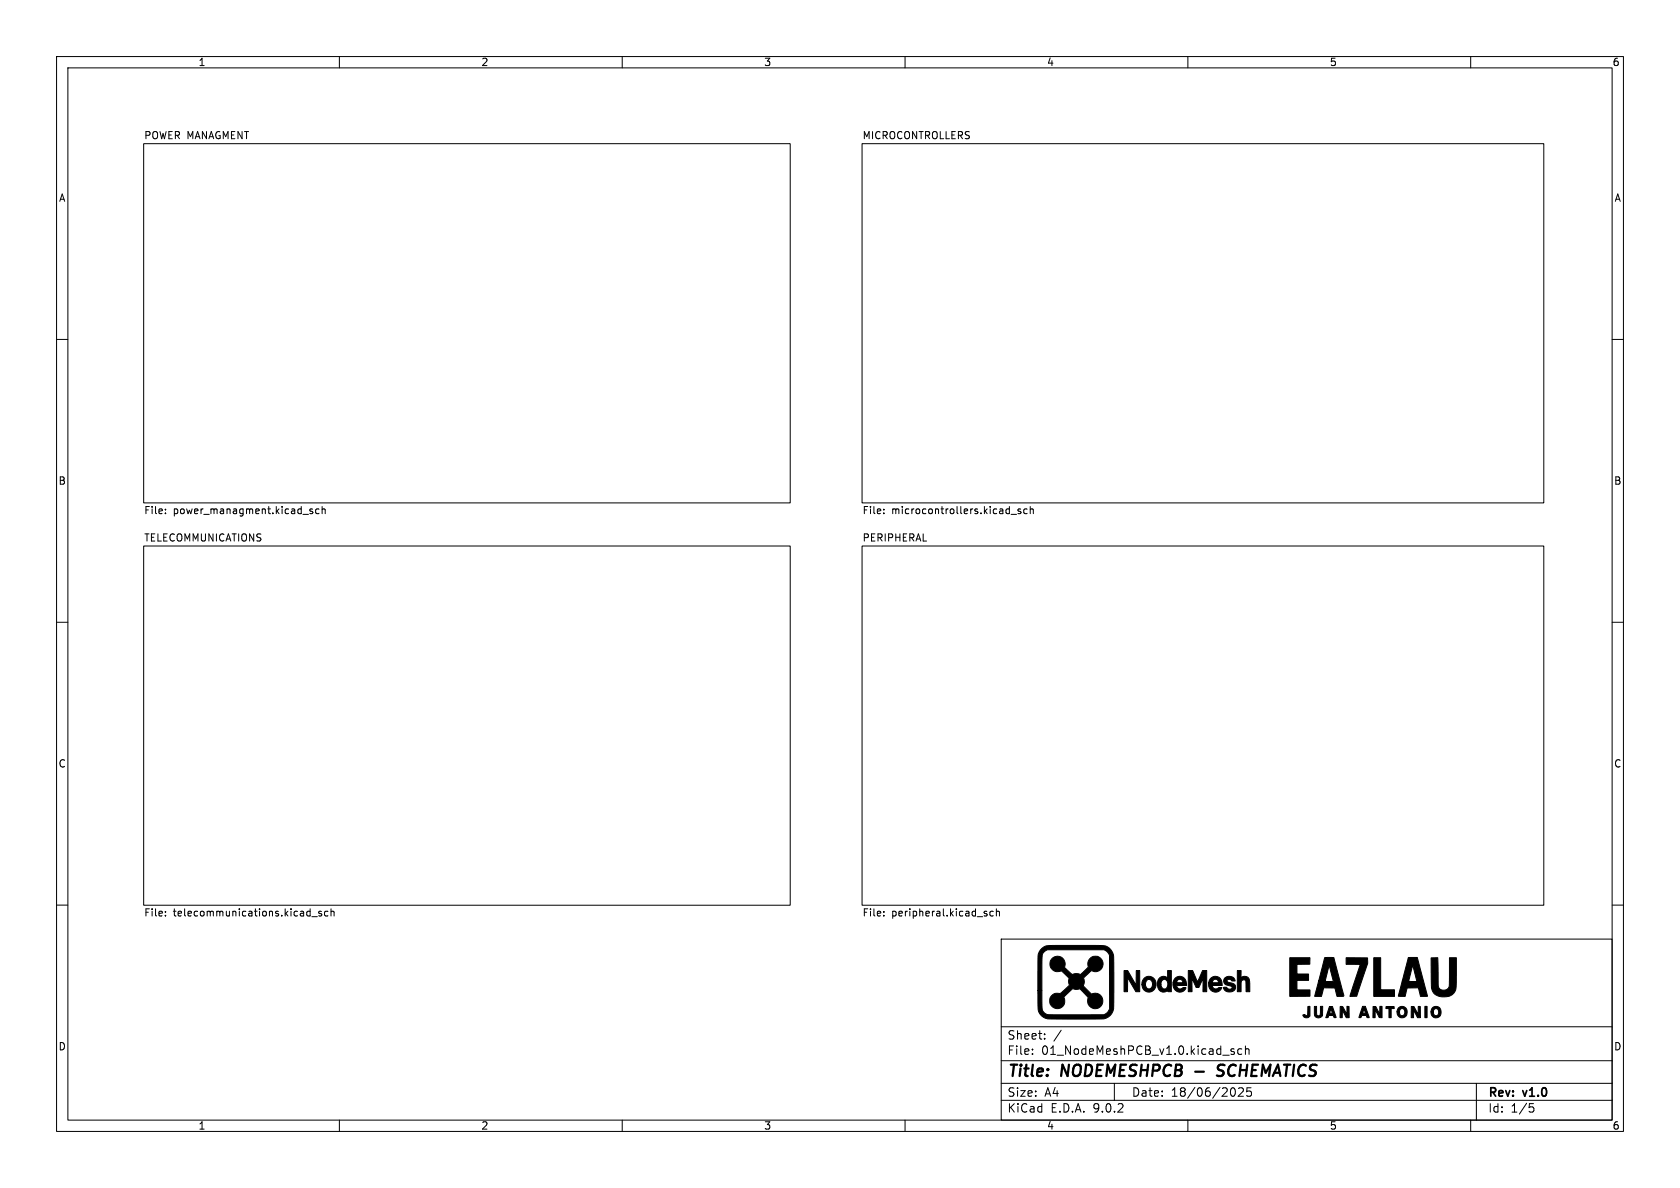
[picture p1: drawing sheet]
<svg xmlns="http://www.w3.org/2000/svg" width="297mm" height="210mm" viewBox="0 0 297 210" stroke-linecap="round" stroke-linejoin="round" font-family="sans-serif">
<g fill="none" stroke="#000" stroke-width=".18">
<path d="M10 10h277v190h-277zM12 12h273v186h-273zM60 10v2M110 10v2M160 10v2M210 10v2M260 10v2M25.4 25.4h114.3v63.5h-114.3zM152.4 25.4h120.5v63.5h-120.5zM10 60h2M285 60h2M25.4 96.5h114.3v63.5h-114.3z"/>
<path d="M29.2 90.7v.1M29.2 90v.1M55.3 90h-.3l-.2 .1v.2l.5 .1v.3h-.5M56.4 90h-.4l-.2 .2 .1 .5h.5M56.9 90.1l.2-.1h.3l.1 .8M56.9 89.5v1.3M152.4 96.5h120.5v63.5h-120.5zM156.2 90.7v.1M156.2 90v.1M178.7 90.9h1M180.4 90h-.3l-.1 .1v.2l.4 .1v.3h-.4M181.6 90h-.4l-.2 .2 .1 .5h.5"/>
<path d="M182.1 90.1l.2-.1h.3l.1 .8M182.1 89.5v1.3M10 110h2M285 110h2M10 160h2M29.2 161.1v.2M29.2 161.8v.1M55.1 162h1M56.8 161.1h-.3l-.2 .2 .1 .1 .4 .2v.3h-.5M58 161.1h-.4l-.2 .2 .1 .6h.5M58.5 161.2l.2-.1h.3l.1 .8M58.5 160.7v1.2"/>
<path d="M156.2 161.1v.2M156.2 161.8v.1M174.3 161.5l.2 .2-.2 .2M174.3 161.1h.2M175.6 161.1h-.4l-.2 .2 .1 .6h.5M176.1 161.2l.2-.1h.3l.1 .8M176.1 160.7v1.2M177 166h108v32h-108zM285 160h2M60 198v2M110 198v2M160 198v2"/>
<path d="M177 194.5h108M177 191.5h108M177 187.5h108M177 181.5h108M182.5 186.3v.1M182.5 185.5v.1M184.7 183.6v.1M184.7 182.8v.1M187.6 182.1l-1.3 2M197 191.5v3M210 198v2M218 192.3a.94 .94 0 0 1 0 1.5"/>
<path d="M218.2 185.5l-.4-.1-.2 .2 .1 .2 .5 .2v.3h-.6M219 192.4l.5-.1 .2 .1 .1 .3-.9 1.1h.9M219.5 185.5l-.4-.1-.3 .3v.4l.2 .2h.5M220.2 185.5l.2-.1 .3 .1 .1 .9M220.2 184.9v1.5M221.2 192.3h-.7l-.1 .7 .2-.1h.5l.1 .3v.5l-.2 .1-.6-.1M260 198v2M261 191.5v6.5M270.4 195.1h.7M270.5 195.7h.4l.3 .3-.2 .5-.5 .1"/>
</g>
<path d="M211.3 189.4h1.5M216.2 190a.85 .85 0 0 1-1.1 .1M216.2 188.2l-.7 .1a.46 .46 0 0 0-.2 .5 .46 .46 0 0 0 .3 .4l.6 .2" fill="none" stroke="#000" stroke-width=".4"/>
<g fill="#000" stroke="#000" stroke-width=".18">
<path d="M185.9 169.5a1.37 1.37 0 0 1 1.8-.2 1.37 1.37 0 0 1 .5 1.7l1.3 1.3 .9-.2 .6 .2 1.4-1.3a1.38 1.38 0 0 1 1.2-2 1.38 1.38 0 0 1 1.4 1.8 1.38 1.38 0 0 1-2.1 .8l-1.4 1.3a1.45 1.45 0 0 1 0 1.4l1.5 1.4a1.37 1.37 0 0 1 2 1 1.37 1.37 0 0 1-1.6 1.6 1.37 1.37 0 0 1-1-2l-1.1-1.2a.47 .47 0 0 0-.8-.2l-.9-.2-1.2 1.2a.46 .46 0 0 0-.3 .3 .46 .46 0 0 0 .1 .5 1.35 1.35 0 0 1-1.3 1.6 1.35 1.35 0 0 1-1.3-1.5 1.35 1.35 0 0 1 1.6-1.2l.5-.1 1.4-1.3-.2-.5 .1-.8-.7-.7a1.01 1.01 0 0 0-1.3-.4 1.37 1.37 0 0 1-1.3-.8 1.37 1.37 0 0 1 .2-1.5zM198.7 171.6h.7l1.5 2.6v-2.6h.6v3.7h-.7l-1.4-2.5-.1 2.5h-.6zM202.4 172.8a1.34 1.34 0 0 1 2 1.1 1.34 1.34 0 0 1-1.9 1.3 1.32 1.32 0 0 1-.6-1.1h.6a.65 .65 0 0 0 .7 .7 .65 .65 0 0 0 .6-.9 .64 .64 0 0 0-.7-.8 .64 .64 0 0 0-.6 .8v.2h-.6l.1-.7zM205 172.9a.98 .98 0 0 1 1.4 0v-1.3h.7v3.7h-.6v-.2a1.11 1.11 0 0 1-1.3 .1 1.11 1.11 0 0 1-.6-1.1h.6a.63 .63 0 0 0 .7 .7 .63 .63 0 0 0 .6-.8 .63 .63 0 0 0-.6-.9 .63 .63 0 0 0-.7 .7v.3h-.6l.1-.8zM207.8 172.9a1.26 1.26 0 0 1 1.4-.1 1.26 1.26 0 0 1 .6 1.4h-1.8a.64 .64 0 0 0 .5 .6 .64 .64 0 0 0 .7-.2h.4a1.15 1.15 0 0 1-1.2 .8 1.15 1.15 0 0 1-1-1.1v-.7l1.8 .1a.57 .57 0 0 0-.6-.6 .57 .57 0 0 0-.6 .5h-.6zM210.1 171.6h.7l.9 2 .9-2h.7v3.7h-.6v-2.3l-.8 1.6h-.4l-.8-1.6v2.3h-.6zM213.9 173a1.18 1.18 0 0 1 1.4-.3 1.18 1.18 0 0 1 .7 1.2l.1 .3h-1.8a.7 .7 0 0 0 .5 .6 .7 .7 0 0 0 .7-.2h.5a1.24 1.24 0 0 1-1.6 .7 1.24 1.24 0 0 1-.7-1.6h1.7a.55 .55 0 0 0-.6-.6 .55 .55 0 0 0-.5 .6h-.6zM216.6 172.8a1.08 1.08 0 0 1 1.8 .6h-.5a.71 .71 0 0 0-.9-.2v.3l.4 .2a.84 .84 0 0 1 .9 .4 .84 .84 0 0 1-.1 1 1.1 1.1 0 0 1-1.9-.6 .7 .7 0 0 1 .9 .3h.4l.2-.1v-.3l-.3-.1a.93 .93 0 0 1-.9-.4 .93 .93 0 0 1-.1-.9zM218.7 171.6h.7v1.2a.89 .89 0 0 1 1-.1 .89 .89 0 0 1 .5 .9v1.7h-.6v-1.5a.47 .47 0 0 0-.5-.6 .47 .47 0 0 0-.4 .7v1.4h-.7zM228 169.3h3.6v1.1l-2.3 .1v1.7h2v1.1h-2v1.7h2.3v1.1h-3.6zM231.2 177.9h.4v1.7a.7 .7 0 0 1-.7 .3 .7 .7 0 0 1-.6-.5 .48 .48 0 0 1 .7 .2l.2-.2zM232.4 177.9h.4v1a.45 .45 0 0 0 0 .5 .45 .45 0 0 0 .5 .1l.1-.3v-1.3h.4v1.7a.82 .82 0 0 1-1.1 .2 .82 .82 0 0 1-.3-1z"/>
<path d="M235 177.9h.6l.6 1.9a.23 .23 0 0 1-.3 .1 .23 .23 0 0 1-.1-.2l-.1-.2h-.8l-.1 .4h-.4l.3-.8h.8l-.2-.7-.2 .7h-.4zM236.9 177.9h.2a1.48 1.48 0 0 1 .9 1.1l.1 .2v-1.3h.4v2h-.5l-.7-1.3v1.3h-.4zM234.2 169.3h1.6l1.7 6.6v.2h-1.1l-.4-1.5h-2l-.4 1.5h-1.2l.7-2.7 2.6 .1-.7-2.9-.7 2.8h-1.2zM238 169.3h3.8v1l-1.9 5.8h-1.2l1.8-5.6h-2.5zM240.9 177.9h.5l.6 2h-.3l-.2-.4h-.7l-.2 .4h-.4l.3-.8h.9l-.3-.8-.2 .8h-.4zM242.7 177.9h.5l.7 1.4v-1.4h.4v2h-.5l-.7-1.3v1.3h-.4zM245 177.9h1.5v.4h-.6v1.6h-.4v-1.6h-.5zM242.9 169.3h1.2v5.7h2.4v1.1h-3.6zM247.2 178.2a.98 .98 0 0 1 1.6 .6 .98 .98 0 0 1-1.2 1.1l-.4-.3-.2-.3v-.5h.4a.51 .51 0 0 0 .5 .8 .51 .51 0 0 0 .5-.8 .48 .48 0 0 0-.5-.5 .48 .48 0 0 0-.5 .5h-.4zM249 169.3h1.6l1.7 6.8h-1.2l-.3-1.5h-2l-.4 1.5h-1.2l.7-2.7 2.6 .1-.8-2.8-.7 2.7h-1.1zM249.5 177.9h.5l.7 1.3v-1.2l.4-.1v2h-.5l-.7-1.3v1.3h-.4zM251.9 177.9h.4v2h-.4z"/>
<path d="M253.3 178.1a.96 .96 0 0 1 1.3 .2 .96 .96 0 0 1-.1 1.3 .96 .96 0 0 1-1.3 0l-.2-.3v-.4h.4a.5 .5 0 0 0 .4 .7 .5 .5 0 0 0 .5-.7 .48 .48 0 0 0-.2-.5 .48 .48 0 0 0-.6 .1l-.1 .4h-.4zM253 169.3h1.2l.1 4.5a1.02 1.02 0 0 0 .9 1.3 1.02 1.02 0 0 0 1-1.3v-4.5h1.3v4.5a2.03 2.03 0 0 1-2.5 2.4 1.97 1.97 0 0 1-2-2.4zM184.2 167.6l.6-.3a81.7 81.7 0 0 1 9.6-.2 2.21 2.21 0 0 1 2.5 2.6v7.2a3 3 0 0 1-.9 2.8 4.5 4.5 0 0 1-2.8 .4h-6.5a2.85 2.85 0 0 1-3-1v-.2a12.4 12.4 0 0 1-.2-3.8h.7v2.6a1.43 1.43 0 0 0 1.8 1.7h9.1l.8-.5 .3-.6-.1-9.4-.2-.5-.7-.5h-10l-.5 .3-.4 .4a37.2 37.2 0 0 0-.1 6.5h-.7v-6.2a1.88 1.88 0 0 1 .7-1.3z"/>
</g>
<g font-size="2.8">
<text x="178" y="190.9">Title:</text>
<text x="187.7" y="190.9">NODEMESHPCB</text>
<text x="216.9" y="190.9">SCHEMATICS</text>
</g>
<g font-size="2.1">
<text x="178" y="184">Sheet:</text>
<text x="178" y="186.7">File:</text>
<text x="184.1" y="186.7">01_NodeMeshPCB_v1.0.kicad_sch</text>
<text x="178" y="196.9">KiCad</text>
<text x="178" y="194.1">Size:</text>
<text x="184.7" y="194.1">A4</text>
<text x="185.7" y="196.9">E.D.A.</text>
<text x="193.3" y="196.9">9.0.2</text>
<text x="200" y="194.1">Date:</text>
<text x="207" y="194.1">18/06/2025</text>
<text x="263" y="194.3">Rev:</text>
<text x="263" y="196.9">Id:</text>
<text x="267.1" y="196.9">1/5</text>
<text x="269.4" y="194.3">v1.0</text>
</g>
<g font-size="1.8">
<text x="35" y="11.9">1</text>
<text x="85" y="11.9">2</text>
<text x="135" y="11.9">3</text>
<text x="185" y="11.9">4</text>
<text x="235" y="11.9">5</text>
<text x="285" y="11.9">6</text>
<text x="25.4" y="24.7">POWER MANAGMENT</text>
<text x="152.4" y="24.7">MICROCONTROLLERS</text>
<text x="10.3" y="35.9">A</text>
<text x="285.3" y="35.9">A</text>
<text x="10.3" y="85.9">B</text>
<text x="285.3" y="85.9">B</text>
<text x="25.4" y="91.2">File:</text>
<text x="25.4" y="95.8">TELECOMMUNICATIONS</text>
<text x="30.6" y="91.2">power_managment.kicad_sch</text>
<text x="152.4" y="91.2">File:</text>
<text x="152.4" y="95.8">PERIPHERAL</text>
<text x="157.6" y="91.2">microcontrollers.kicad_sch</text>
<text x="10.3" y="135.9">C</text>
<text x="285.3" y="135.9">C</text>
<text x="25.4" y="162.3">File:</text>
<text x="30.6" y="162.3">telecommunications.kicad_sch</text>
<text x="152.4" y="162.3">File:</text>
<text x="157.6" y="162.3">peripheral.kicad_sch</text>
<text x="10.3" y="185.9">D</text>
<text x="285.3" y="185.9">D</text>
<text x="35" y="199.9">1</text>
<text x="85" y="199.9">2</text>
<text x="135" y="199.9">3</text>
<text x="185" y="199.9">4</text>
<text x="235" y="199.9">5</text>
<text x="285" y="199.9">6</text>
</g>
</svg>
